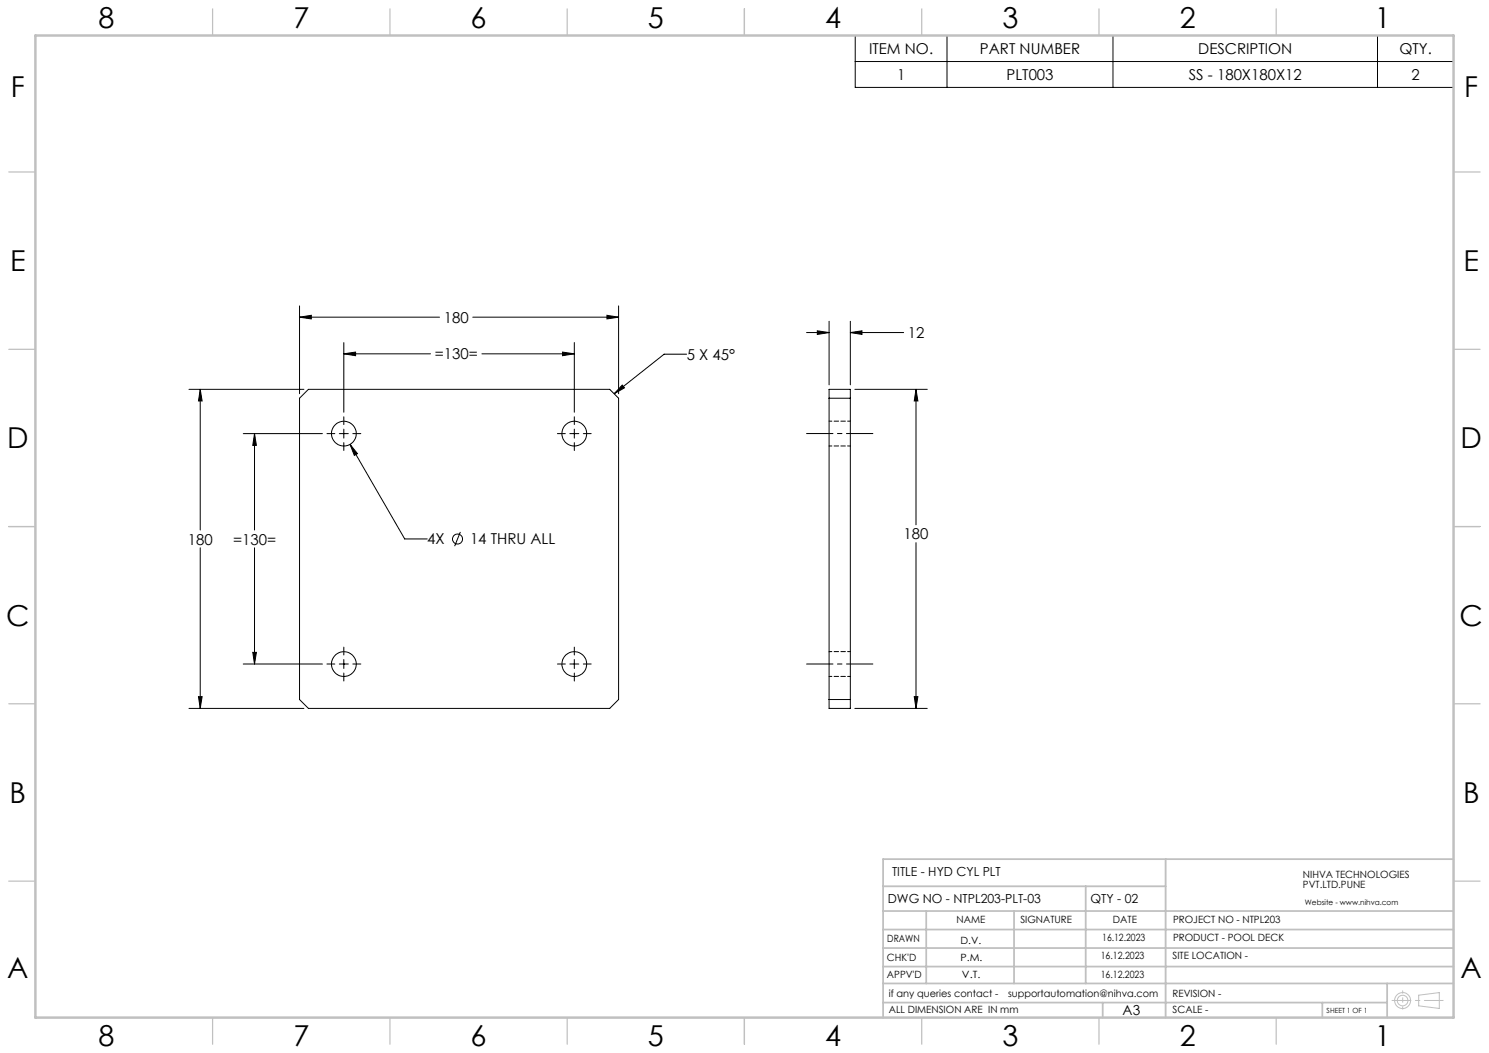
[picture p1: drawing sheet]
<svg xmlns="http://www.w3.org/2000/svg" width="420mm" height="297mm" viewBox="0 0 420 297" stroke-linecap="round" stroke-linejoin="round" font-family="sans-serif">
<g fill="none" stroke="#000" stroke-width=".28">
<path d="M241.2 10h168.8v14.7h-168.8zM241.2 17.4h168.8M267.1 10v14.7M313.9 10v14.7M388.5 10v14.7M84.5 89.5l3.3-.6v1.1zM84.5 86.3v24.8M84.5 89.5h39.5M97 99.8l3.3-.5v1zM97 96.6v19.7M97 99.8h24.4M133.3 89.5h41.2"/>
<path d="M135.9 99.8h26.1M158.7 99.3l3.3 .5-3.3 .5zM162 96.6v19.7M171.2 88.9l3.3 .6-3.3 .5zM174.5 86.3v24.8M193.7 99.9h-6.4l-14.1 11.2M227.5 93.8h6.4M230.5 93.3l3.4 .5-3.4 .5zM233.9 90.6v17.9M239.9 93.8l3.2-.5v1zM239.9 90.6v17.9M239.9 93.8h15"/>
<path d="M53.3 109.8h32.4M56.5 109.8l.5 3.3h-1zM56.5 109.8v39.7M84.5 112.3l2.5-2.5h85l2.5 2.5v85l-2.5 2.5h-85l-2.5-2.5zM97 117.5v2.3M162 117.5v2.3M175.5 108.6l.6 .8-2.9 1.7zM233.9 109.8h6v90h-6zM233.9 112.3h6M241.1 109.8h20.4M258.4 109.8l.5 3.3h-1zM258.4 109.8v38.2"/>
<path d="M68.6 122.3h22.3M71.8 122.3l.5 3.3h-1zM71.8 122.3v27.2M92.2 122.3h2.2M95.7 122.3h2.5M97 121v2.6M97 124.8v2.3M98.7 125.3l2.1 2.6-.9 .5zM98.7 125.3l15.5 26.7h6.3M99.5 122.3h2.3M157.2 122.3h2.3M160.7 122.3h2.6"/>
<path d="M162 121v2.6M162 124.8v2.3M164.5 122.3h2.3M56.5 154.5v45.3M71.8 154.5v32.8M129.9 150l-1.7 4.1M258.4 153.1v46.7M53.3 199.8h32.4M56 196.5h1l-.5 3.3zM68.6 187.3h22.3M71.3 184h1l-.5 3.3zM92.2 187.3h2.2"/>
<path d="M95.7 187.3h2.5M97 182.5v2.2M97 186v2.6M97 189.8v2.3M99.5 187.3h2.3M157.2 187.3h2.3M160.7 187.3h2.6M162 182.5v2.2M162 186v2.6M162 189.8v2.3M164.5 187.3h2.3M233.9 197.3h6"/>
<path d="M241.1 199.8h20.4M257.9 196.5h1l-.5 3.3z"/>
<circle cx="97" cy="122.3" r="3.5"/>
<circle cx="162" cy="122.3" r="3.5"/>
<circle cx="129" cy="152" r="1.42"/>
<circle cx="97" cy="187.3" r="3.5"/>
<circle cx="162" cy="187.3" r="3.5"/>
</g>
<g fill="none" stroke="#c0c0c0" stroke-width=".28">
<path d="M400.2 280.7l5.8-.7v4.4l-5.8-.7z"/>
<circle cx="395.6" cy="282.2" r="2.26"/>
<circle cx="395.6" cy="282.2" r="1.49"/>
</g>
<path d="M227.5 122.3h18.7M227.5 187.3h18.7" fill="none" stroke="#000" stroke-width=".28" stroke-dasharray="15.2 1.3 1.3 1.3" stroke-dashoffset="7.8"/>
<path d="M392.7 282.2h14.4" fill="none" stroke="#c0c0c0" stroke-width=".28" stroke-dasharray="15.2 1.3 1.3 1.3" stroke-dashoffset="9.9"/>
<path d="M395.7 279.5v5.1" fill="none" stroke="#c0c0c0" stroke-width=".28" stroke-dasharray="15.2 1.3 1.3 1.3" stroke-dashoffset="14.6"/>
<g fill="none" stroke="#c0c0c0" stroke-width=".35">
<path d="M60 2.5v7.5M110 2.5v7.5M160 2.5v7.5M210 2.5v7.5M260 2.5v7.5M310 2.5v7.5M360 2.5v7.5M2.5 48.5h7.5M410 48.5h7.5M2.5 98.5h7.5M410 98.5h7.5M2.5 148.5h7.5"/>
<path d="M410 148.5h7.5M2.5 198.5h7.5M410 198.5h7.5M2.5 248.5h7.5M410 248.5h7.5M60 287v7.5M110 287v7.5M160 287v7.5M210 287v7.5M260 287v7.5M310 287v7.5M360 287v7.5"/>
</g>
<g fill="none" stroke="#c0c0c0" stroke-width=".5">
<path d="M249.1 257h160.9M249.1 250h79.7M261.3 257v20.4M286 257v20.4M306.2 250v27.4M328.8 242.3v44.7M410 242.3h-160.9v44.7M249.1 272.6h160.9M249.1 267.4h160.9M249.1 262.2h160.9M249.1 277.4h160.9M391.3 277.4v9.6"/>
<path d="M249.1 282.8h142.2M311 282.8v4.2M373 282.8v4.2"/>
</g>
<path d="M10 10h400v277h-400z" fill="none" stroke="#c0c0c0" stroke-width=".7"/>
<path d="M98.7 125.3l1.2 3.1 .9-.5zM84.5 89.5l3.3-.6v1.1zM171.2 88.9l3.3 .6-3.3 .5zM56.5 109.8l.5 3.3h-1zM56 196.5h1l-.5 3.3zM175.5 108.6l.6 .8-2.9 1.7zM97 99.8l3.3-.5v1zM158.7 99.3l3.3 .5-3.3 .5zM71.3 184h1l-.5 3.3zM71.8 122.3l.5 3.3h-1zM230.5 93.3l3.4 .5-3.4 .5zM239.9 93.8l3.2-.5v1zM258.4 109.8l.5 3.3h-1zM257.9 196.5h1l-.5 3.3z" fill="#000"/>
<path d="M239.9 118.8h-6M233.9 125.8h6M233.9 190.8h6M239.9 183.8h-6" fill="none" stroke="#000" stroke-width=".28" stroke-dasharray="1.3 .6" stroke-dashoffset=".5"/>
<g font-size="8.1">
<text x="27.8" y="8">8</text>
<text x="82.8" y="8">7</text>
<text x="132.8" y="8">6</text>
<text x="182.8" y="8">5</text>
<text x="232.8" y="8">4</text>
<text x="282.8" y="8">3</text>
<text x="332.8" y="8">2</text>
<text x="387.8" y="8">1</text>
<text x="3" y="27.2">F</text>
<text x="413" y="27.2">F</text>
<text x="2.8" y="76.5">E</text>
<text x="412.8" y="76.5">E</text>
<text x="2" y="126.5">D</text>
<text x="412" y="126.5">D</text>
<text x="1.7" y="176.5">C</text>
<text x="411.7" y="176.5">C</text>
<text x="2.7" y="226.5">B</text>
<text x="412.7" y="226.5">B</text>
<text x="2" y="275.7">A</text>
<text x="412" y="275.7">A</text>
<text x="27.8" y="295">8</text>
<text x="82.8" y="295">7</text>
<text x="132.8" y="295">6</text>
<text x="182.8" y="295">5</text>
<text x="232.8" y="295">4</text>
<text x="282.8" y="295">3</text>
<text x="332.8" y="295">2</text>
<text x="387.8" y="295">1</text>
</g>
<g font-size="4.2">
<text x="245.1" y="15.2">ITEM NO.</text>
<text x="276.4" y="15.2">PART NUMBER</text>
<text x="338" y="15.2">DESCRIPTION</text>
<text x="394.7" y="15.2">QTY.</text>
<text x="253" y="22.5">1</text>
<text x="283.9" y="22.5">PLT003</text>
<text x="335.3" y="22.5">SS - 180X180X12</text>
<text x="398.1" y="22.5">2</text>
<text x="125.2" y="91">180</text>
<text x="256.1" y="95.4">12</text>
<text x="122.6" y="101.4">=130=</text>
<text x="193.7" y="101.5">5 X 45°</text>
<text x="53" y="153.6">180</text>
<text x="65.7" y="153.6">=130=</text>
<text x="120.5" y="153.6">4X</text>
<text x="132.6" y="153.6">14 THRU ALL</text>
<text x="254.9" y="152.1">180</text>
</g>
<text font-size="3.9" x="316.7" y="286.4">A3</text>
<g font-size="3.5">
<text x="251.6" y="247.2">TITLE - HYD CYL PLT</text>
<text x="250.4" y="254.8">DWG NO - NTPL203-PLT-03</text>
<text x="307.6" y="254.8">QTY - 02</text>
</g>
<g font-size="2.8">
<text x="367.5" y="247.7">NIHVA TECHNOLOGIES</text>
<text x="367.5" y="250.5">PVT.LTD.PUNE</text>
<text x="269.8" y="260.4">NAME</text>
<text x="287.8" y="260.4">SIGNATURE</text>
<text x="313.9" y="260.5">DATE</text>
<text x="330.9" y="260.5">PROJECT NO - NTPL203</text>
<text x="250.3" y="265.7">DRAWN</text>
<text x="270.9" y="266.1">D.V.</text>
<text x="310.9" y="265.5">16.12.2023</text>
<text x="330.9" y="265.5">PRODUCT - POOL DECK</text>
<text x="250.2" y="271.1">CHK'D</text>
<text x="250.2" y="275.8">APPV'D</text>
<text x="270.9" y="271.1">P.M.</text>
<text x="271.3" y="275.8">V.T.</text>
<text x="310.5" y="270.6">16.12.2023</text>
<text x="310.5" y="275.8">16.12.2023</text>
<text x="330.7" y="270.6">SITE LOCATION -</text>
<text x="250.7" y="281.1">if any queries contact -</text>
<text x="284.3" y="281.1">supportautomation@nihva.com</text>
<text x="330.7" y="281.1">REVISION -</text>
<text x="250.7" y="285.6">ALL DIMENSION ARE IN mm</text>
<text x="330.7" y="285.6">SCALE -</text>
</g>
<text font-size="2.1" x="368.1" y="255.1">Website - www.nihva.com</text>
<text font-size="2" x="374.2" y="285.6">SHEET 1 OF 1</text>
</svg>
